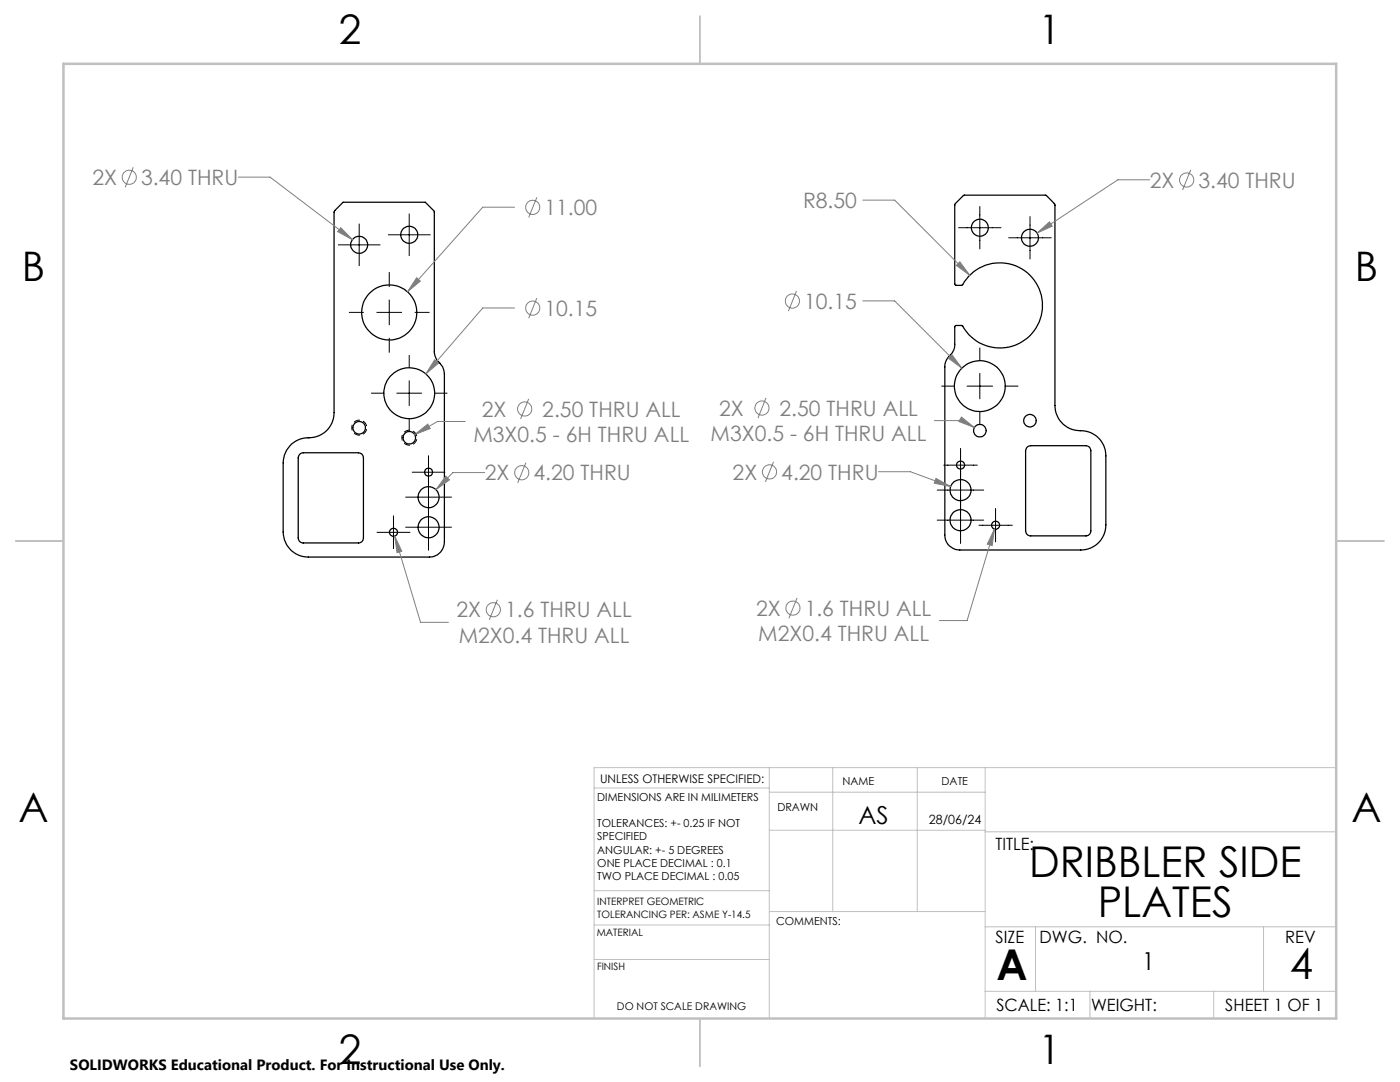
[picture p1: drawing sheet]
<svg xmlns="http://www.w3.org/2000/svg" width="279mm" height="216mm" viewBox="0 0 279 216" stroke-linecap="round" stroke-linejoin="round" font-family="sans-serif">
<g fill="none" stroke="#000" stroke-width=".25">
<path d="M192.3 39l16.4-.1 1.8 1.8v40.2a5.1 5.1 0 0 0 5.7 5.1 5 5 0 0 1 4.5 4.9v13.8a5 5 0 0 1-5 5h-24.1a3 3 0 0 1-3-2.9v-33.6a3.7 3.7 0 0 1 1.4-2.8l.5-1.4 .1-3.9 .1-.2h1.2a8.9 8.9 0 0 0 10.1 4.2 8.5 8.5 0 0 0 4.1-13.6 8.5 8.5 0 0 0-14.1 1.4h-1.2l-.3-.3v-15.7zM66.8 42l1.7-1.6h16.4l1.7 1.7 .1 28a3.5 3.5 0 0 0 1.3 2.6l.3 .5 .4 1.4v33.6a3 3 0 0 1-3 3h-24.2a5 5 0 0 1-5-5v-13.8a5.1 5.1 0 0 1 5.7-5.1 5 5 0 0 0 4.5-5v-40zM59.8 90.6l.7-.3h11a.96 .96 0 0 1 1 1v16.1a.96 .96 0 0 1-1 .9h-11a1.02 1.02 0 0 1-1-.9v-16.1zM205 89.2l.7-.3h11a.96 .96 0 0 1 1 1v16a.96 .96 0 0 1-1 1h-11a1.02 1.02 0 0 1-1-1v-16z"/>
<circle cx="71.7" cy="48.8" r="1.7"/>
<circle cx="81.7" cy="46.9" r="1.7"/>
<circle cx="195.5" cy="45.4" r="1.69"/>
<circle cx="205.6" cy="47.4" r="1.71"/>
<circle cx="77.7" cy="62.3" r="5.5"/>
<circle cx="81.7" cy="78.5" r="5.1"/>
<circle cx="195.6" cy="77" r="5.1"/>
<circle cx="71.7" cy="85.4" r="1.26"/>
<circle cx="81.7" cy="87.3" r="1.25"/>
<circle cx="85.5" cy="99.2" r="2.1"/>
<circle cx="85.5" cy="94.2" r=".8"/>
<circle cx="191.7" cy="97.8" r="2.1"/>
<circle cx="191.7" cy="92.8" r=".8"/>
<circle cx="195.5" cy="85.9" r="1.27"/>
<circle cx="205.6" cy="83.9" r="1.24"/>
<circle cx="78.5" cy="106.2" r=".8"/>
<circle cx="85.5" cy="105.2" r="2.1"/>
<circle cx="191.7" cy="103.8" r="2.1"/>
<circle cx="198.7" cy="104.8" r=".8"/>
</g>
<g fill="none" stroke="#808080" stroke-width=".2">
<path d="M26.6 33.4l-1.6 4M47.6 35.3h6.3l16.4 12.5M107.1 39.4l-1.6 4M172.2 39.9h6.3l15 15M229.4 35.9h-6.3l-16.1 10.6M237.6 33.9l-1.6 4M68 45.4l2.3 2.4-2.9-1.6zM83.1 55.4l.8 .7-2.6 2.1zM102.7 41.3h-6.4l-15 16.9M107.1 59.5l-1.6 4M159 58.1l-1.7 4M191.6 52.2l1.9 2.7-2.6-1.9z"/>
<path d="M207 46.5l2.4-2.2 .6 .8zM86.7 71.8l.8 .7-2.5 2.1zM102.7 61.5h-6.4l-11.3 13.1M105.5 79.6l-1.6 4M152.9 79.4l-1.6 4M172.2 60h6.3l13.4 13.4M190 70.8l1.9 2.6-2.6-1.9zM82.8 86.7l2.6-2.1 .5 .9zM89 95l.7 .7-2.7 2zM92.9 84.1h-5.6l-4.5 2.6M96.7 94.3h-6.3l-3.4 3.4M105 92.3l-1.7 4"/>
<path d="M154.4 92.1l-1.6 4.1M175.3 94.1h6.4l8 3M186.5 83.9h5.6l2.4 1.4M186.8 95.5l2.9 1.6-3.3-.7zM191.9 83.2l2.6 2.1-3.2-1.2zM78.8 107l1.4 3-1 .3zM78.8 107l5.1 17.2h5.6M99.3 119.7l-1.7 4M159.1 119.3l-1.7 4.1M198.5 105.6l-.5 3.3-1-.3zM198.5 105.6l-5.5 18.2h-5.5"/>
<circle cx="25.8" cy="35.4" r="1.41"/>
<circle cx="236.8" cy="35.9" r="1.41"/>
<circle cx="106.3" cy="41.4" r="1.42"/>
<circle cx="106.3" cy="61.5" r="1.42"/>
<circle cx="158.1" cy="60.1" r="1.42"/>
<circle cx="104.1" cy="94.3" r="1.42"/>
<circle cx="104.7" cy="81.6" r="1.41"/>
<circle cx="152.1" cy="81.4" r="1.4"/>
<circle cx="153.6" cy="94.2" r="1.41"/>
<circle cx="98.4" cy="121.7" r="1.42"/>
<circle cx="158.3" cy="121.3" r="1.41"/>
</g>
<path d="M70.2 85.3a1.5 1.5 0 0 0 2.2 1.4 1.5 1.5 0 0 0 .1-2.6 1.5 1.5 0 0 0-2.3 1.1v.1M80.2 87.3a1.5 1.5 0 0 0 2.2 1.4 1.5 1.5 0 0 0 .1-2.6 1.5 1.5 0 0 0-2.3 1.1v.1" fill="none" stroke="#000" stroke-width=".2" stroke-dasharray="1.3 .6" stroke-dashoffset=".7" stroke-linecap="butt"/>
<g fill="none" stroke="#000" stroke-width=".2">
<path d="M67.5 48.9h8.4M71.7 44.6v8.5M77.4 46.8h8.5M77.7 54.3v3M77.7 59.8v5.1M81.7 42.6v8.5M191.3 45.4h8.5M195.5 41.2v8.5M201.3 47.4h8.5M205.6 43.2v8.5M69.6 62.3h3M74 78.5h2.6"/>
<path d="M75.1 62.3h5.1M77.7 67.4v3M79.1 78.5h5.1M81.7 70.8v2.6M81.7 75.9v5.1M82.8 62.3h2.9M86.7 78.5h2.6M187.9 77h2.6M193 77h5.1M195.5 69.4v2.6M195.5 74.5v5.1M200.6 77h2.6"/>
<path d="M80.9 99.2h9.3M81.7 83.5v2.6M82.2 94.2h6.7M85.5 90.9v19M187 97.8h9.3M188.3 92.8h6.8M191.7 89.5v18.9M195.5 82.1v2.6M75.2 106.2h6.7M78.5 102.9v6.6M80.9 105.2h9.3M187 103.8h9.3"/>
<path d="M195.4 104.8h6.6M198.7 101.5v6.6"/>
</g>
<g fill="none" stroke="#c0c0c0" stroke-width=".2">
<path d="M118.6 157.2h34.9M153.5 153.2v50M153.5 158.1h43.1M166.2 153.2v28.7M183.1 153.2v28.7M196.6 153.2v50M266.7 153.2h-148.1v50M118.6 177.7h35M153.5 165.7h43.1M196.6 166h70.1M118.6 191.5h34.9M118.6 184.6h35"/>
<path d="M153.6 181.9h43M196.6 197.8h70.1M196.6 184.9h70.1M206.7 184.9v12.9M217.5 197.8v5.4M242.2 197.8v5.4M252.2 184.9v12.9"/>
</g>
<path d="M139.7 3.2v9.5M3.1 107.9h9.6M266.7 107.9h9.5M139.7 203.2v9.6" fill="none" stroke="#c0c0c0" stroke-width=".25"/>
<path d="M12.7 12.7h254v190.5h-254z" fill="none" stroke="#c0c0c0" stroke-width=".5"/>
<path d="M198.5 105.6l-1.5 3 1 .3zM186.8 95.5l-.4 .9 3.3 .7zM207 46.5l3-1.4-.6-.8zM191.6 52.2l-.7 .8 2.6 1.9zM190 70.8l-.7 .7 2.6 1.9zM191.9 83.2l-.6 .9 3.2 1.2zM78.8 107l.4 3.3 1-.3zM89 95l-2 2.7 2.7-2zM86.7 71.8l-1.7 2.8 2.5-2.1zM83.1 55.4l-1.8 2.8 2.6-2.1zM68 45.4l-.6 .8 2.9 1.6zM82.8 86.7l3.1-1.2-.5-.9z" fill="#808080"/>
<g font-size="8.5">
<text x="205.4" y="174.9">DRIBBLER SIDE</text>
<text x="219.1" y="183.1">PLATES</text>
<text x="198.9" y="195.5">A</text>
<text x="257.4" y="195.4">4</text>
</g>
<g font-size="8.1">
<text x="67.6" y="8.9">2</text>
<text x="207.3" y="8.9">1</text>
<text x="4.4" y="56.1">B</text>
<text x="270.4" y="56.1">B</text>
<text x="3.7" y="164.1">A</text>
<text x="269.7" y="164.1">A</text>
<text x="67.6" y="212.4">2</text>
<text x="207.3" y="212.4">1</text>
</g>
<g font-size="4.9">
<text x="171.3" y="164.4">AS</text>
<text x="227.9" y="193.5">1</text>
</g>
<g font-size="4.2" fill="#808080">
<text x="18.4" y="36.9">2X</text>
<text x="28.1" y="36.9">3.40 THRU</text>
<text x="160.3" y="41.5">R8.50</text>
<text x="229.5" y="37.4">2X</text>
<text x="239.2" y="37.4">3.40 THRU</text>
<text x="108.7" y="42.9">11.00</text>
<text x="108.7" y="63">10.15</text>
<text x="160.5" y="61.6">10.15</text>
<text x="96.2" y="83.1">2X</text>
<text x="108.2" y="83.1">2.50 THRU ALL</text>
<text x="143.5" y="83">2X</text>
<text x="155.6" y="83">2.50 THRU ALL</text>
<text x="94.5" y="88.2">M3X0.5 - 6H THRU ALL</text>
<text x="141.8" y="88">M3X0.5 - 6H THRU ALL</text>
<text x="96.8" y="95.9">2X</text>
<text x="106.5" y="95.9">4.20 THRU</text>
<text x="146.2" y="95.7">2X</text>
<text x="155.9" y="95.7">4.20 THRU</text>
<text x="91.1" y="123.2">2X</text>
<text x="100.8" y="123.2">1.6 THRU ALL</text>
<text x="150.9" y="122.9">2X</text>
<text x="160.6" y="122.9">1.6 THRU ALL</text>
<text x="91.5" y="128.3">M2X0.4 THRU ALL</text>
<text x="151.3" y="128">M2X0.4 THRU ALL</text>
</g>
<g font-size="3.4">
<text x="198.7" y="169.7">TITLE:</text>
<text x="198.7" y="188.1">SIZE</text>
<text x="207.5" y="188.1">DWG. NO.</text>
<text x="256.5" y="188.2">REV</text>
<text x="198.8" y="201.7">SCALE: 1:1</text>
<text x="217.7" y="201.8">WEIGHT:</text>
<text x="244.5" y="201.7">SHEET 1 OF 1</text>
</g>
<text font-size="3" x="14" y="213.5">SOLIDWORKS Educational Product. For Instructional Use Only.</text>
<text font-size="2.5" x="185.4" y="164.4">28/06/24</text>
<text font-size="2.4" x="119.8" y="156.2">UNLESS OTHERWISE SPECIFIED:</text>
<g font-size="2.2">
<text x="119.2" y="159.7">DIMENSIONS ARE IN MILIMETERS</text>
<text x="155.1" y="161.8">DRAWN</text>
<text x="168.2" y="156.7">NAME</text>
<text x="187.9" y="156.7">DATE</text>
<text x="119.2" y="165">TOLERANCES: +- 0.25 IF NOT</text>
<text x="119.2" y="167.7">SPECIFIED</text>
<text x="119.2" y="170.3">ANGULAR: +- 5 DEGREES</text>
<text x="119.2" y="173">ONE PLACE DECIMAL : 0.1</text>
<text x="119.2" y="175.6">TWO PLACE DECIMAL : 0.05</text>
<text x="154.9" y="184.6">COMMENTS:</text>
</g>
<text font-size="2.1" x="123.1" y="201.6">DO NOT SCALE DRAWING</text>
<g font-size="2">
<text x="119.2" y="180.6">INTERPRET GEOMETRIC</text>
<text x="119.2" y="183.1">TOLERANCING PER: ASME Y-14.5</text>
<text x="119.1" y="186.7">MATERIAL</text>
<text x="119.1" y="193.5">FINISH</text>
</g>
</svg>
